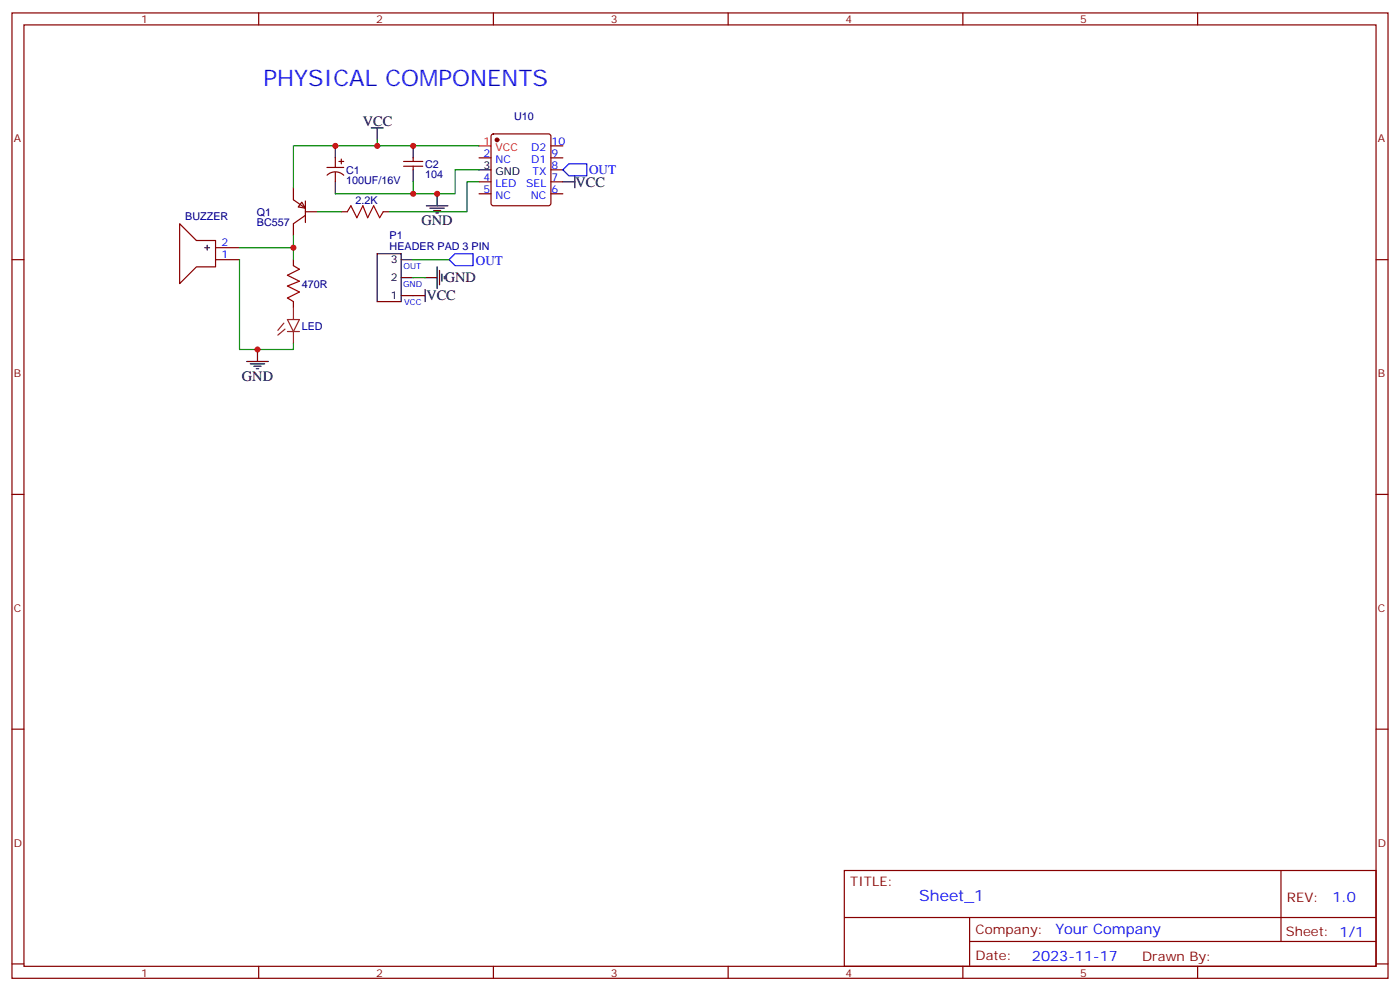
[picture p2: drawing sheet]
<svg xmlns="http://www.w3.org/2000/svg" width="412mm" height="292mm" viewBox="0 0 412 292" stroke-linecap="round" stroke-linejoin="round" font-family="sans-serif">
<g fill="none" stroke="#870000" stroke-width=".35">
<path d="M3.5 3.8h405.4v284.3h-405.4zM7.1 7.3h398.2v277.3h-398.2zM76.2 3.8v3.5M145.3 3.8v3.5M214.5 3.8v3.5M283.6 3.8v3.5M352.8 3.8v3.5M144.9 39.6l.4-.2h16.3l.5 .2 .2 .5v19.8l-.3 .5-.4 .2h-16.3l-.5-.2-.2-.5v-19.8zM86.4 55.3v3.5l3.6 2.5M88.9 59.5l1.1 1.8-2.2-.3zM90 59.2v6.3M96.3 49.3h4.9"/>
<path d="M96.3 51.6a3.5 3.5 0 0 1 5 0M98.8 46.5v2.8M98.8 50.7v2.9M99.8 47.6h1.4M100.5 46.8v1.5M118.9 47.6h5.6M118.9 49h5.6M121.7 46.5v1.1M121.7 49v1M141.1 46.5h3.5M141.1 53.6h3.5M141.1 57.1h3.5"/>
<path d="M162.3 46.5h3.5M162.3 53.6h3.5M162.3 57.1h3.5M162.3 50h3.5M162.3 43h3.5M3.5 76.5h3.6M52.9 65.9l5 4.9h5.6v7.8h-5.6l-5 4.9zM63.5 76.5h7.1M63.5 73h7.1M86.4 76.5v1.7M90 63.4l-3.6 2.5v3.5M90 62.4h3.5"/>
<path d="M100.5 62.4h1.8M112.9 62.4h1.8M405.3 76.5h3.6M86.4 88.8v1.8M3.5 145.6h3.6M405.3 145.6h3.6M3.5 214.8h3.6M405.3 214.8h3.6M248.7 256.4h156.6v28.2h-156.6zM377.3 256.4v20.9M248.7 270.2h156.5M285.6 277.3h119.6"/>
<path d="M285.6 270.2v14.2M3.5 283.9h3.6M76.2 284.6v3.5M145.3 284.6v3.5M214.5 284.6v3.5M283.6 284.6v3.5M352.8 284.6v3.5M405.3 283.9h3.6"/>
</g>
<circle cx="146.4" cy="41.2" r=".53" fill="#870000" stroke="#870000" stroke-width=".35"/>
<path d="M141.1 43h3.5" fill="none" stroke="#f00" stroke-width=".35"/>
<g fill="none" stroke="#000" stroke-width=".35">
<path d="M109.4 37.7h3.5M111.1 37.7v3.5M98.8 43v3.5M98.8 53.6v3.5M121.7 43v3.5M121.7 50v3.6M128.8 57.1v3.5M141.1 50h3.5M165.8 53.6h3.5M169.3 51.8v3.5M60.3 73h1.4M61 72.2v1.5"/>
<path d="M111.1 74.7h7.1v14.1h-7.1zM118.2 76.5h3.5M125.6 60.6h6.3M126.6 61.3h4.3M127.7 62h2.1M128.4 62.7h.7M128.8 78.6v6.3M129.5 79.7v4.2M118.2 87.1h7M118.2 81.8h3.5M125.2 81.8h3.6M125.2 85.3v3.5"/>
<path d="M130.2 80.7v2.1M130.9 81.4v.7M72.7 106.5h6.3M73.7 107.2h4.3M74.8 107.9h2.1M75.5 108.6h.7M75.8 102.9v3.6"/>
</g>
<path d="M86.4 78.2l1.8 1.1-3.5 1.8 3.5 1.7-3.5 1.4 3.5 1.8-3.5 1.8 1.7 1M102.3 62.4l1.1-1.8 1.7 3.5 1.8-3.5 1.4 3.5 1.8-3.5 1.7 3.5 1.1-1.7" fill="none" stroke="#a10000" stroke-width=".35"/>
<path d="M83.6 95.2l-1.8 2.1M84 96.9l-2.2 1.8M84.7 94.1h3.5l-1.8 3.5zM84.7 97.6h3.5M86.4 90.6v3.5M86.4 97.6v3.6" fill="none" stroke="#8c2424" stroke-width=".35"/>
<path d="M111.1 41.2v1.8M121.7 53.6v3.5M141.1 43h-54.7v12.3M141.1 53.6h-3.5v8.8h-22.9M141.1 50h-7v7.1h-35.3M70.6 76.5v26.4h15.8v-1.7M86.4 69.4v3.6h-15.8M86.4 73v3.5M93.5 62.4h7M121.7 76.5h10.6M121.7 81.8h3.5" fill="none" stroke="#008700" stroke-width=".35"/>
<path d="M165.8 50l1.8-1.7h5.3v3.5h-5.3zM132.3 76.5l1.8-1.8h5.2v3.5h-5.2z" fill="none" stroke="#00f" stroke-width=".35"/>
<g fill="#c00">
<circle cx="121.7" cy="43" r=".88"/>
<circle cx="111.1" cy="43" r=".88"/>
<circle cx="98.8" cy="43" r=".88"/>
<circle cx="86.4" cy="73" r=".88"/>
<circle cx="121.7" cy="57.1" r=".88"/>
<circle cx="75.8" cy="102.9" r=".88"/>
<circle cx="128.8" cy="57.1" r=".88"/>
</g>
<text font-size="6.7" fill="#00f" x="77.6" y="25.3">PHYSICAL COMPONENTS</text>
<text font-size="4.6" fill="#00f" x="270.8" y="265.4">Sheet_1</text>
<g font-size="4.2">
<text x="106.9" y="37">VCC</text>
<text x="169.5" y="55">VCC</text>
<text x="124.2" y="66.3">GND</text>
<text x="131.1" y="83.2">GND</text>
<text x="125.6" y="88.5">VCC</text>
<text x="71.3" y="112.1">GND</text>
</g>
<g font-size="4.2" fill="#00f">
<text x="392.5" y="265.7">1.0</text>
<text x="310.9" y="275.2">Your Company</text>
<text x="304" y="283">2023-11-17</text>
</g>
<g font-size="3.9" fill="#00f">
<text x="173.5" y="51.4">OUT</text>
<text x="140.2" y="77.9">OUT</text>
</g>
<g font-size="3.9" fill="#800">
<text x="250.5" y="261">TITLE:</text>
<text x="379.1" y="265.7">REV:</text>
<text x="287.4" y="275.2">Company:</text>
<text x="378.7" y="275.8">Sheet: 1/1</text>
<text x="287.4" y="282.9">Date:</text>
<text x="336.4" y="282.9">Drawn By:</text>
</g>
<g font-size="3.2" fill="#800">
<text x="41.6" y="6.8">1</text>
<text x="110.8" y="6.8">2</text>
<text x="179.9" y="6.8">3</text>
<text x="249.1" y="6.8">4</text>
<text x="318.2" y="6.8">5</text>
<text x="4.1" y="41.9">A</text>
<text x="405.9" y="41.9">A</text>
<text x="4.1" y="111.1">B</text>
<text x="405.9" y="111.1">B</text>
<text x="4.1" y="180.2">C</text>
<text x="405.9" y="180.2">C</text>
<text x="4.1" y="249.3">D</text>
<text x="405.9" y="249.3">D</text>
<text x="41.6" y="287.6">1</text>
<text x="110.8" y="287.6">2</text>
<text x="179.9" y="287.6">3</text>
<text x="249.1" y="287.6">4</text>
<text x="318.2" y="287.6">5</text>
</g>
<g font-size="3.2" fill="#000080">
<text x="151.4" y="35.2">U10</text>
<text x="102" y="51.2">C1</text>
<text x="125.2" y="52.6">104</text>
<text x="125.2" y="49.4">C2</text>
<text x="102" y="54.3">100UF/16V</text>
<text x="54.6" y="64.8">BUZZER</text>
<text x="75.7" y="63.5">Q1</text>
<text x="104.7" y="60">2.2K</text>
<text x="75.7" y="66.7">BC557</text>
<text x="114.8" y="70.5">P1</text>
<text x="114.8" y="73.7">HEADER PAD 3 PIN</text>
<text x="88.9" y="84.7">470R</text>
<text x="88.9" y="97.1">LED</text>
</g>
<g font-size="3.2" fill="#f00">
<text x="142.4" y="42.6">1</text>
<text x="145.9" y="44.4">VCC</text>
</g>
<g font-size="3.2" fill="#00f">
<text x="142.4" y="46.1">2</text>
<text x="145.9" y="47.9">NC</text>
<text x="156.5" y="47.9">D1</text>
<text x="156.5" y="44.4">D2</text>
<text x="162.5" y="46.1">9</text>
<text x="162.5" y="42.6">10</text>
<text x="142.4" y="53.2">4</text>
<text x="156.8" y="51.4">TX</text>
<text x="162.5" y="53.2">7</text>
<text x="162.5" y="49.7">8</text>
<text x="142.4" y="56.7">5</text>
<text x="145.9" y="55">LED</text>
<text x="145.9" y="58.5">NC</text>
<text x="155" y="55">SEL</text>
<text x="156.4" y="58.5">NC</text>
<text x="162.5" y="56.7">6</text>
<text x="65.3" y="76.1">1</text>
<text x="65.3" y="72.6">2</text>
</g>
<g font-size="3.2">
<text x="142.4" y="49.7">3</text>
<text x="145.9" y="51.4">GND</text>
<text x="115.1" y="77.5">3</text>
<text x="115.1" y="82.8">2</text>
<text x="115.1" y="88.1">1</text>
</g>
<g font-size="2.5" fill="#00f">
<text x="118.9" y="79.3">OUT</text>
<text x="118.7" y="84.6">GND</text>
<text x="119" y="89.9">VCC</text>
</g>
</svg>
